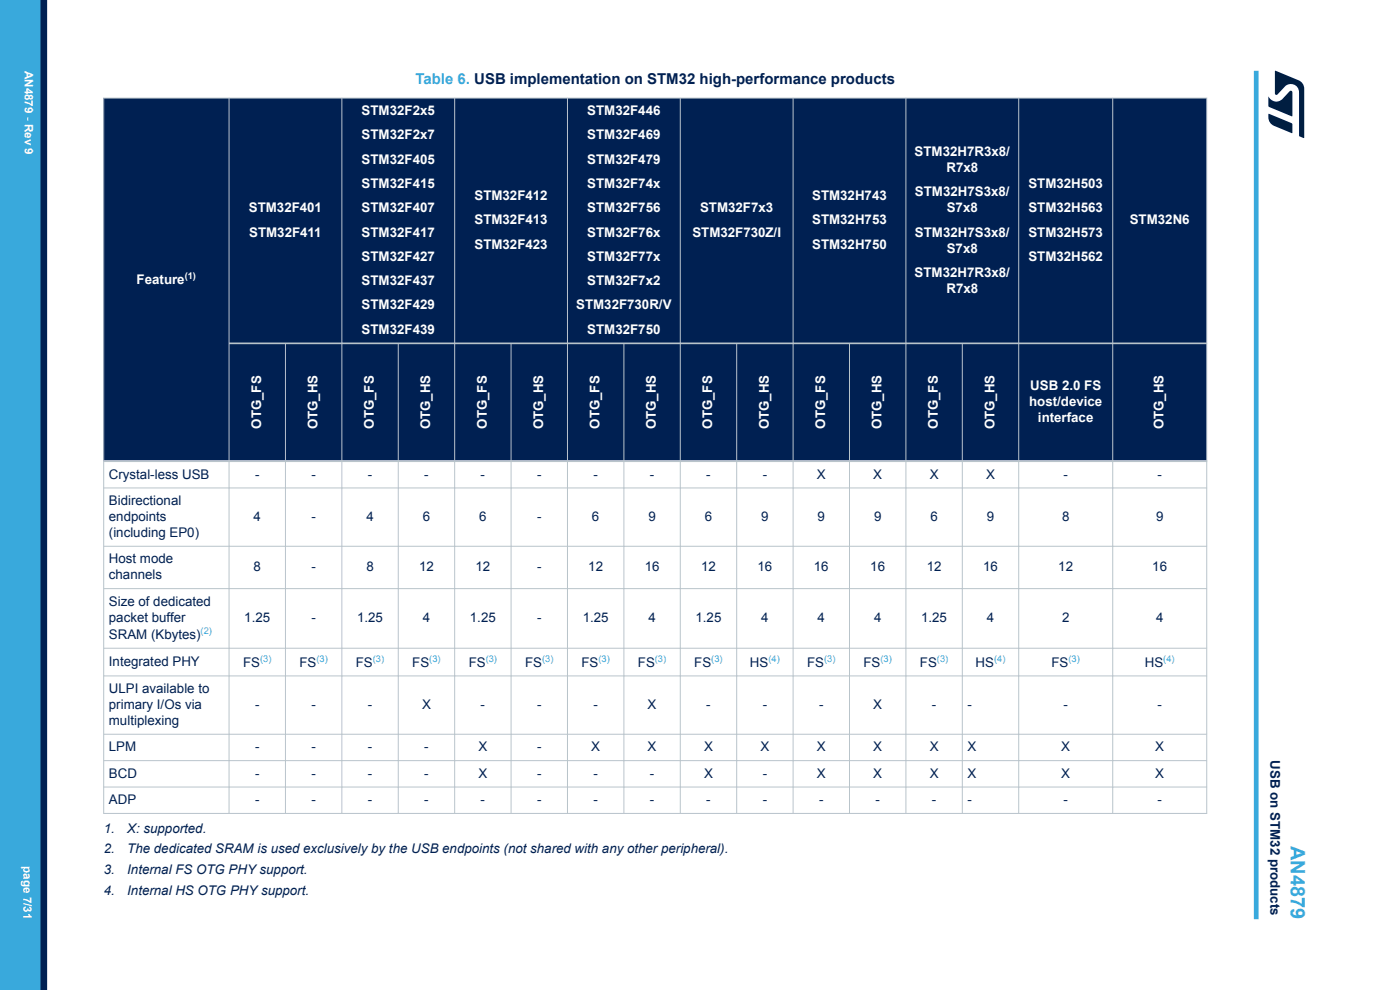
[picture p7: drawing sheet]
<svg xmlns="http://www.w3.org/2000/svg" width="297mm" height="210mm" viewBox="0 0 297 210" stroke-linecap="round" stroke-linejoin="round" font-family="sans-serif">
<g fill="#002052">
<path d="M22 20.8h234v77h-234z" fill-rule="evenodd"/>
<path d="M22 20.8h234v52h-234z" fill-rule="evenodd"/>
<path d="M22.1 20.9h26.4v76.7h-26.4z" fill-rule="evenodd"/>
<path d="M48.7 73h11.8v24.6h-11.8z" fill-rule="evenodd"/>
<path d="M60.7 73h11.7v24.6h-11.7z" fill-rule="evenodd"/>
<path d="M72.6 73h11.8v24.6h-11.8z" fill-rule="evenodd"/>
<path d="M84.6 73h11.7v24.6h-11.7z" fill-rule="evenodd"/>
<path d="M96.6 73h11.7v24.6h-11.7z" fill-rule="evenodd"/>
<path d="M108.5 73h11.8v24.6h-11.8z" fill-rule="evenodd"/>
<path d="M120.5 73h11.7v24.6h-11.7z" fill-rule="evenodd"/>
<path d="M132.5 73h11.7v24.6h-11.7z" fill-rule="evenodd"/>
<path d="M144.4 73h11.8v24.6h-11.8z" fill-rule="evenodd"/>
<path d="M156.4 73h11.7v24.6h-11.7z" fill-rule="evenodd"/>
<path d="M168.4 73h11.7v24.6h-11.7z" fill-rule="evenodd"/>
<path d="M180.3 73h11.8v24.6h-11.8z" fill-rule="evenodd"/>
<path d="M192.3 73h11.7v24.6h-11.7z" fill-rule="evenodd"/>
<path d="M204.3 73h11.7v24.6h-11.7z" fill-rule="evenodd"/>
<path d="M216.2 73h19.8v24.6h-19.8z" fill-rule="evenodd"/>
<path d="M236.2 73h19.7v24.6h-19.7z" fill-rule="evenodd"/>
</g>
<g fill="none" stroke="#b9c4ca" stroke-width=".21">
<path d="M21.9 20.8h234.2M22 20.7v152M48.6 20.7v152M72.5 20.7v152M96.5 20.7v152M120.4 20.7v152M144.3 20.7v152M168.3 20.7v152M192.2 20.7v152M216.1 20.7v152M236.1 20.7v152M256 20.7v152"/>
<path d="M60.6 72.8v99.9M84.5 72.8v99.9M108.4 72.8v99.9M132.4 72.8v99.9M156.3 72.8v99.9M180.2 72.8v99.9M204.1 72.8v99.9M21.9 103.5h234.2M21.9 115.9h234.2M21.9 124.9h234.2M21.9 137.5h234.2M21.9 143.4h234.2"/>
<path d="M21.9 155.7h234.2M21.9 161.3h234.2M21.9 166.9h234.2M21.9 172.5h234.2"/>
</g>
<path d="M48.6 72.8h207.5" fill="none" stroke="#b9c4ca" stroke-width=".35"/>
<path d="M21.9 97.8h234.2" fill="none" stroke="#b9c4ca" stroke-width=".42"/>
<path d="M266.5 15v180" fill="none" stroke="#39a9dc" stroke-width="1"/>
<g fill="#39a9dc">
<path d="M0 0h8.6v210h-8.6z" fill-rule="evenodd"/>
<path d="M0 0h7.5v210h-7.5z" fill-rule="evenodd"/>
</g>
<path d="M9.3 0v210" fill="none" stroke="#002052" stroke-width="1.4"/>
<g fill="#001e41">
<path d="M270.5 15l5 2.1a1.91 1.91 0 0 1 1.2 1.7l-.1 10.5-1-.5v-9.2a1.74 1.74 0 0 0-1-1.6 1.74 1.74 0 0 0-2 .3l-1.6 1.7-.2 .1-.3-.1z"/>
<path d="M269.1 24.2l4.9 1.9 .2 .3v1.7l-.2 .1-3.8-1.5a1.92 1.92 0 0 1-1.1-1.8z"/>
<path d="M269.1 20.5a1.85 1.85 0 0 0 2.9 .5l1.6-1.6 .2-.2 .3 .2v5.3l-5-2.1z"/>
</g>
<text font-size="4.2" fill="#39a9dc" x="273.8" y="179.5" transform="rotate(90 273.8 179.5)">AN4879</text>
<text font-size="3.2" fill="#39a9dc" x="88.1" y="17.8">Table 6. USB implementation on STM32 high-performance products</text>
<g font-size="2.8" fill="#fff">
<text x="76.7" y="24.4">STM32F2x5</text>
<text x="76.7" y="29.6">STM32F2x7</text>
<text x="124.6" y="24.4">STM32F446</text>
<text x="124.6" y="29.6">STM32F469</text>
<text x="76.7" y="34.7">STM32F405</text>
<text x="124.6" y="34.7">STM32F479</text>
<text x="194" y="33.1">STM32H7R3x8/</text>
<text x="76.7" y="39.9">STM32F415</text>
<text x="124.6" y="39.9">STM32F74x</text>
<text x="194.1" y="41.6">STM32H7S3x8/</text>
<text x="200.8" y="36.5">R7x8</text>
<text x="218.2" y="39.9">STM32H503</text>
<text x="52.8" y="45">STM32F401</text>
<text x="76.7" y="45">STM32F407</text>
<text x="100.7" y="42.4">STM32F412</text>
<text x="100.7" y="47.6">STM32F413</text>
<text x="124.6" y="45">STM32F756</text>
<text x="148.5" y="45">STM32F7x3</text>
<text x="172.3" y="42.4">STM32H743</text>
<text x="172.3" y="47.6">STM32H753</text>
<text x="200.9" y="45">S7x8</text>
<text x="218.2" y="45">STM32H563</text>
<text x="239.7" y="47.6">STM32N6</text>
<text x="52.9" y="50.2">STM32F411</text>
<text x="76.7" y="50.2">STM32F417</text>
<text x="100.7" y="52.8">STM32F423</text>
<text x="124.6" y="50.2">STM32F76x</text>
<text x="146.9" y="50.2">STM32F730Z/I</text>
<text x="172.3" y="52.8">STM32H750</text>
<text x="194.1" y="50.2">STM32H7S3x8/</text>
<text x="200.9" y="53.6">S7x8</text>
<text x="218.2" y="50.2">STM32H573</text>
<text x="76.7" y="55.3">STM32F427</text>
<text x="124.6" y="55.3">STM32F77x</text>
<text x="194" y="58.7">STM32H7R3x8/</text>
<text x="218.2" y="55.3">STM32H562</text>
<text x="29" y="60.2">Feature</text>
<text x="76.7" y="60.5">STM32F437</text>
<text x="76.7" y="65.6">STM32F429</text>
<text x="122.2" y="65.6">STM32F730R/V</text>
<text x="124.6" y="60.5">STM32F7x2</text>
<text x="200.8" y="62.1">R7x8</text>
<text x="76.7" y="70.8">STM32F439</text>
<text x="124.6" y="70.8">STM32F750</text>
<text x="218.6" y="82.7">USB 2.0 FS</text>
<text x="218.3" y="86.1">host/device</text>
<text x="220.2" y="89.5">interface</text>
<text x="55.4" y="90.9" transform="rotate(-90 55.4 90.9)">OTG_FS</text>
<text x="67.4" y="91.1" transform="rotate(-90 67.4 91.1)">OTG_HS</text>
<text x="79.3" y="90.9" transform="rotate(-90 79.3 90.9)">OTG_FS</text>
<text x="91.3" y="91.1" transform="rotate(-90 91.3 91.1)">OTG_HS</text>
<text x="103.3" y="90.9" transform="rotate(-90 103.3 90.9)">OTG_FS</text>
<text x="115.2" y="91.1" transform="rotate(-90 115.2 91.1)">OTG_HS</text>
<text x="127.2" y="90.9" transform="rotate(-90 127.2 90.9)">OTG_FS</text>
<text x="139.1" y="91.1" transform="rotate(-90 139.1 91.1)">OTG_HS</text>
<text x="151.1" y="90.9" transform="rotate(-90 151.1 90.9)">OTG_FS</text>
<text x="163.1" y="91.1" transform="rotate(-90 163.1 91.1)">OTG_HS</text>
<text x="175" y="90.9" transform="rotate(-90 175 90.9)">OTG_FS</text>
<text x="187" y="91.1" transform="rotate(-90 187 91.1)">OTG_HS</text>
<text x="199" y="90.9" transform="rotate(-90 199 90.9)">OTG_FS</text>
<text x="210.9" y="91.1" transform="rotate(-90 210.9 91.1)">OTG_HS</text>
<text x="246.8" y="91.1" transform="rotate(-90 246.8 91.1)">OTG_HS</text>
</g>
<g font-size="2.8" fill="#002052">
<text x="23.1" y="101.5">Crystal-less USB</text>
<text x="54.1" y="101.5">-</text>
<text x="66.1" y="101.5">-</text>
<text x="78" y="101.5">-</text>
<text x="90" y="101.5">-</text>
<text x="102" y="101.5">-</text>
<text x="113.9" y="101.5">-</text>
<text x="125.9" y="101.5">-</text>
<text x="137.9" y="101.5">-</text>
<text x="149.8" y="101.5">-</text>
<text x="161.8" y="101.5">-</text>
<text x="173.3" y="101.5">X</text>
<text x="185.3" y="101.5">X</text>
<text x="197.2" y="101.5">X</text>
<text x="209.2" y="101.5">X</text>
<text x="225.6" y="101.5">-</text>
<text x="245.6" y="101.5">-</text>
<text x="23.1" y="107.1">Bidirectional</text>
<text x="23.1" y="110.5">endpoints</text>
<text x="23.1" y="113.9">(including EP0)</text>
<text x="53.8" y="110.5">4</text>
<text x="66.1" y="110.5">-</text>
<text x="77.7" y="110.5">4</text>
<text x="89.7" y="110.5">6</text>
<text x="101.7" y="110.5">6</text>
<text x="113.9" y="110.5">-</text>
<text x="125.6" y="110.5">6</text>
<text x="137.6" y="110.5">9</text>
<text x="149.5" y="110.5">6</text>
<text x="161.5" y="110.5">9</text>
<text x="173.4" y="110.5">9</text>
<text x="185.4" y="110.5">9</text>
<text x="197.4" y="110.5">6</text>
<text x="209.3" y="110.5">9</text>
<text x="225.3" y="110.5">8</text>
<text x="245.2" y="110.5">9</text>
<text x="23.1" y="119.5">Host mode</text>
<text x="23.1" y="122.9">channels</text>
<text x="53.8" y="121.2">8</text>
<text x="66.1" y="121.2">-</text>
<text x="77.7" y="121.2">8</text>
<text x="88.9" y="121.2">12</text>
<text x="100.9" y="121.2">12</text>
<text x="113.9" y="121.2">-</text>
<text x="124.8" y="121.2">12</text>
<text x="136.8" y="121.2">16</text>
<text x="148.7" y="121.2">12</text>
<text x="160.7" y="121.2">16</text>
<text x="172.7" y="121.2">16</text>
<text x="184.6" y="121.2">16</text>
<text x="196.6" y="121.2">12</text>
<text x="208.6" y="121.2">16</text>
<text x="224.5" y="121.2">12</text>
<text x="244.5" y="121.2">16</text>
<text x="23.1" y="128.5">Size of dedicated</text>
<text x="23.1" y="131.9">packet buffer</text>
<text x="51.8" y="132">1.25</text>
<text x="66.1" y="132">-</text>
<text x="75.8" y="132">1.25</text>
<text x="89.7" y="132">4</text>
<text x="99.7" y="132">1.25</text>
<text x="113.9" y="132">-</text>
<text x="123.6" y="132">1.25</text>
<text x="137.6" y="132">4</text>
<text x="147.6" y="132">1.25</text>
<text x="161.5" y="132">4</text>
<text x="173.4" y="132">4</text>
<text x="185.4" y="132">4</text>
<text x="195.4" y="132">1.25</text>
<text x="209.3" y="132">4</text>
<text x="225.3" y="132">2</text>
<text x="245.2" y="132">4</text>
<text x="23.1" y="135.5">SRAM (Kbytes)</text>
<text x="23.1" y="141.3">Integrated PHY</text>
<text x="51.6" y="141.4">FS</text>
<text x="63.5" y="141.4">FS</text>
<text x="75.5" y="141.4">FS</text>
<text x="87.5" y="141.4">FS</text>
<text x="99.4" y="141.4">FS</text>
<text x="111.4" y="141.4">FS</text>
<text x="123.4" y="141.4">FS</text>
<text x="135.3" y="141.4">FS</text>
<text x="147.3" y="141.4">FS</text>
<text x="159.1" y="141.4">HS</text>
<text x="171.2" y="141.4">FS</text>
<text x="183.2" y="141.4">FS</text>
<text x="195.2" y="141.4">FS</text>
<text x="207" y="141.4">HS</text>
<text x="223.1" y="141.4">FS</text>
<text x="242.9" y="141.4">HS</text>
<text x="23.1" y="147">ULPI available to</text>
<text x="23.1" y="150.4">primary I/Os via</text>
<text x="23.1" y="153.8">multiplexing</text>
<text x="54.1" y="150.4">-</text>
<text x="66.1" y="150.4">-</text>
<text x="78" y="150.4">-</text>
<text x="89.5" y="150.4">X</text>
<text x="102" y="150.4">-</text>
<text x="113.9" y="150.4">-</text>
<text x="125.9" y="150.4">-</text>
<text x="137.4" y="150.4">X</text>
<text x="149.8" y="150.4">-</text>
<text x="161.8" y="150.4">-</text>
<text x="173.8" y="150.4">-</text>
<text x="185.3" y="150.4">X</text>
<text x="197.7" y="150.4">-</text>
<text x="205.3" y="150.4">-</text>
<text x="225.6" y="150.4">-</text>
<text x="245.6" y="150.4">-</text>
<text x="23.1" y="159.4">LPM</text>
<text x="54.1" y="159.4">-</text>
<text x="66.1" y="159.4">-</text>
<text x="78" y="159.4">-</text>
<text x="90" y="159.4">-</text>
<text x="101.5" y="159.4">X</text>
<text x="113.9" y="159.4">-</text>
<text x="125.4" y="159.4">X</text>
<text x="137.4" y="159.4">X</text>
<text x="149.4" y="159.4">X</text>
<text x="161.3" y="159.4">X</text>
<text x="173.3" y="159.4">X</text>
<text x="185.3" y="159.4">X</text>
<text x="197.2" y="159.4">X</text>
<text x="205.3" y="159.4">X</text>
<text x="225.1" y="159.4">X</text>
<text x="245.1" y="159.4">X</text>
<text x="269.5" y="161.3" transform="rotate(90 269.5 161.3)">USB on STM32 products</text>
<text x="23.1" y="165">BCD</text>
<text x="54.1" y="165">-</text>
<text x="66.1" y="165">-</text>
<text x="78" y="165">-</text>
<text x="90" y="165">-</text>
<text x="101.5" y="165">X</text>
<text x="113.9" y="165">-</text>
<text x="125.9" y="165">-</text>
<text x="137.9" y="165">-</text>
<text x="149.4" y="165">X</text>
<text x="161.8" y="165">-</text>
<text x="173.3" y="165">X</text>
<text x="185.3" y="165">X</text>
<text x="197.2" y="165">X</text>
<text x="205.3" y="165">X</text>
<text x="225.1" y="165">X</text>
<text x="245.1" y="165">X</text>
<text x="23.1" y="170.6">ADP</text>
<text x="54.1" y="170.6">-</text>
<text x="66.1" y="170.6">-</text>
<text x="78" y="170.6">-</text>
<text x="90" y="170.6">-</text>
<text x="102" y="170.6">-</text>
<text x="113.9" y="170.6">-</text>
<text x="125.9" y="170.6">-</text>
<text x="137.9" y="170.6">-</text>
<text x="149.8" y="170.6">-</text>
<text x="161.8" y="170.6">-</text>
<text x="173.8" y="170.6">-</text>
<text x="185.7" y="170.6">-</text>
<text x="197.7" y="170.6">-</text>
<text x="205.3" y="170.6">-</text>
<text x="225.6" y="170.6">-</text>
<text x="245.6" y="170.6">-</text>
<text x="22" y="176.6">1.</text>
<text x="27" y="176.6">X: supported.</text>
<text x="22" y="181">2.</text>
<text x="22" y="185.4">3.</text>
<text x="27" y="181">The dedicated SRAM is used exclusively by the USB endpoints (not shared with any other peripheral).</text>
<text x="27" y="185.4">Internal FS OTG PHY support.</text>
<text x="22" y="189.8">4.</text>
<text x="27" y="189.8">Internal HS OTG PHY support.</text>
</g>
<g font-size="2.5" fill="#fff">
<text x="5.3" y="15" transform="rotate(90 5.3 15)">AN4879 - Rev 9</text>
<text x="5" y="183.7" transform="rotate(90 5 183.7)">page 7/31</text>
</g>
<text font-size="2" fill="#fff" x="39.2" y="59.2">(1)</text>
<g font-size="2" fill="#39a9dc">
<text x="42.6" y="134.6">(2)</text>
<text x="55.2" y="140.5">(3)</text>
<text x="67.1" y="140.5">(3)</text>
<text x="79.1" y="140.5">(3)</text>
<text x="91.1" y="140.5">(3)</text>
<text x="103" y="140.5">(3)</text>
<text x="115" y="140.5">(3)</text>
<text x="127" y="140.5">(3)</text>
<text x="138.9" y="140.5">(3)</text>
<text x="150.9" y="140.5">(3)</text>
<text x="163" y="140.5">(4)</text>
<text x="174.8" y="140.5">(3)</text>
<text x="186.8" y="140.5">(3)</text>
<text x="198.8" y="140.5">(3)</text>
<text x="210.9" y="140.5">(4)</text>
<text x="226.7" y="140.5">(3)</text>
<text x="246.8" y="140.5">(4)</text>
</g>
</svg>
